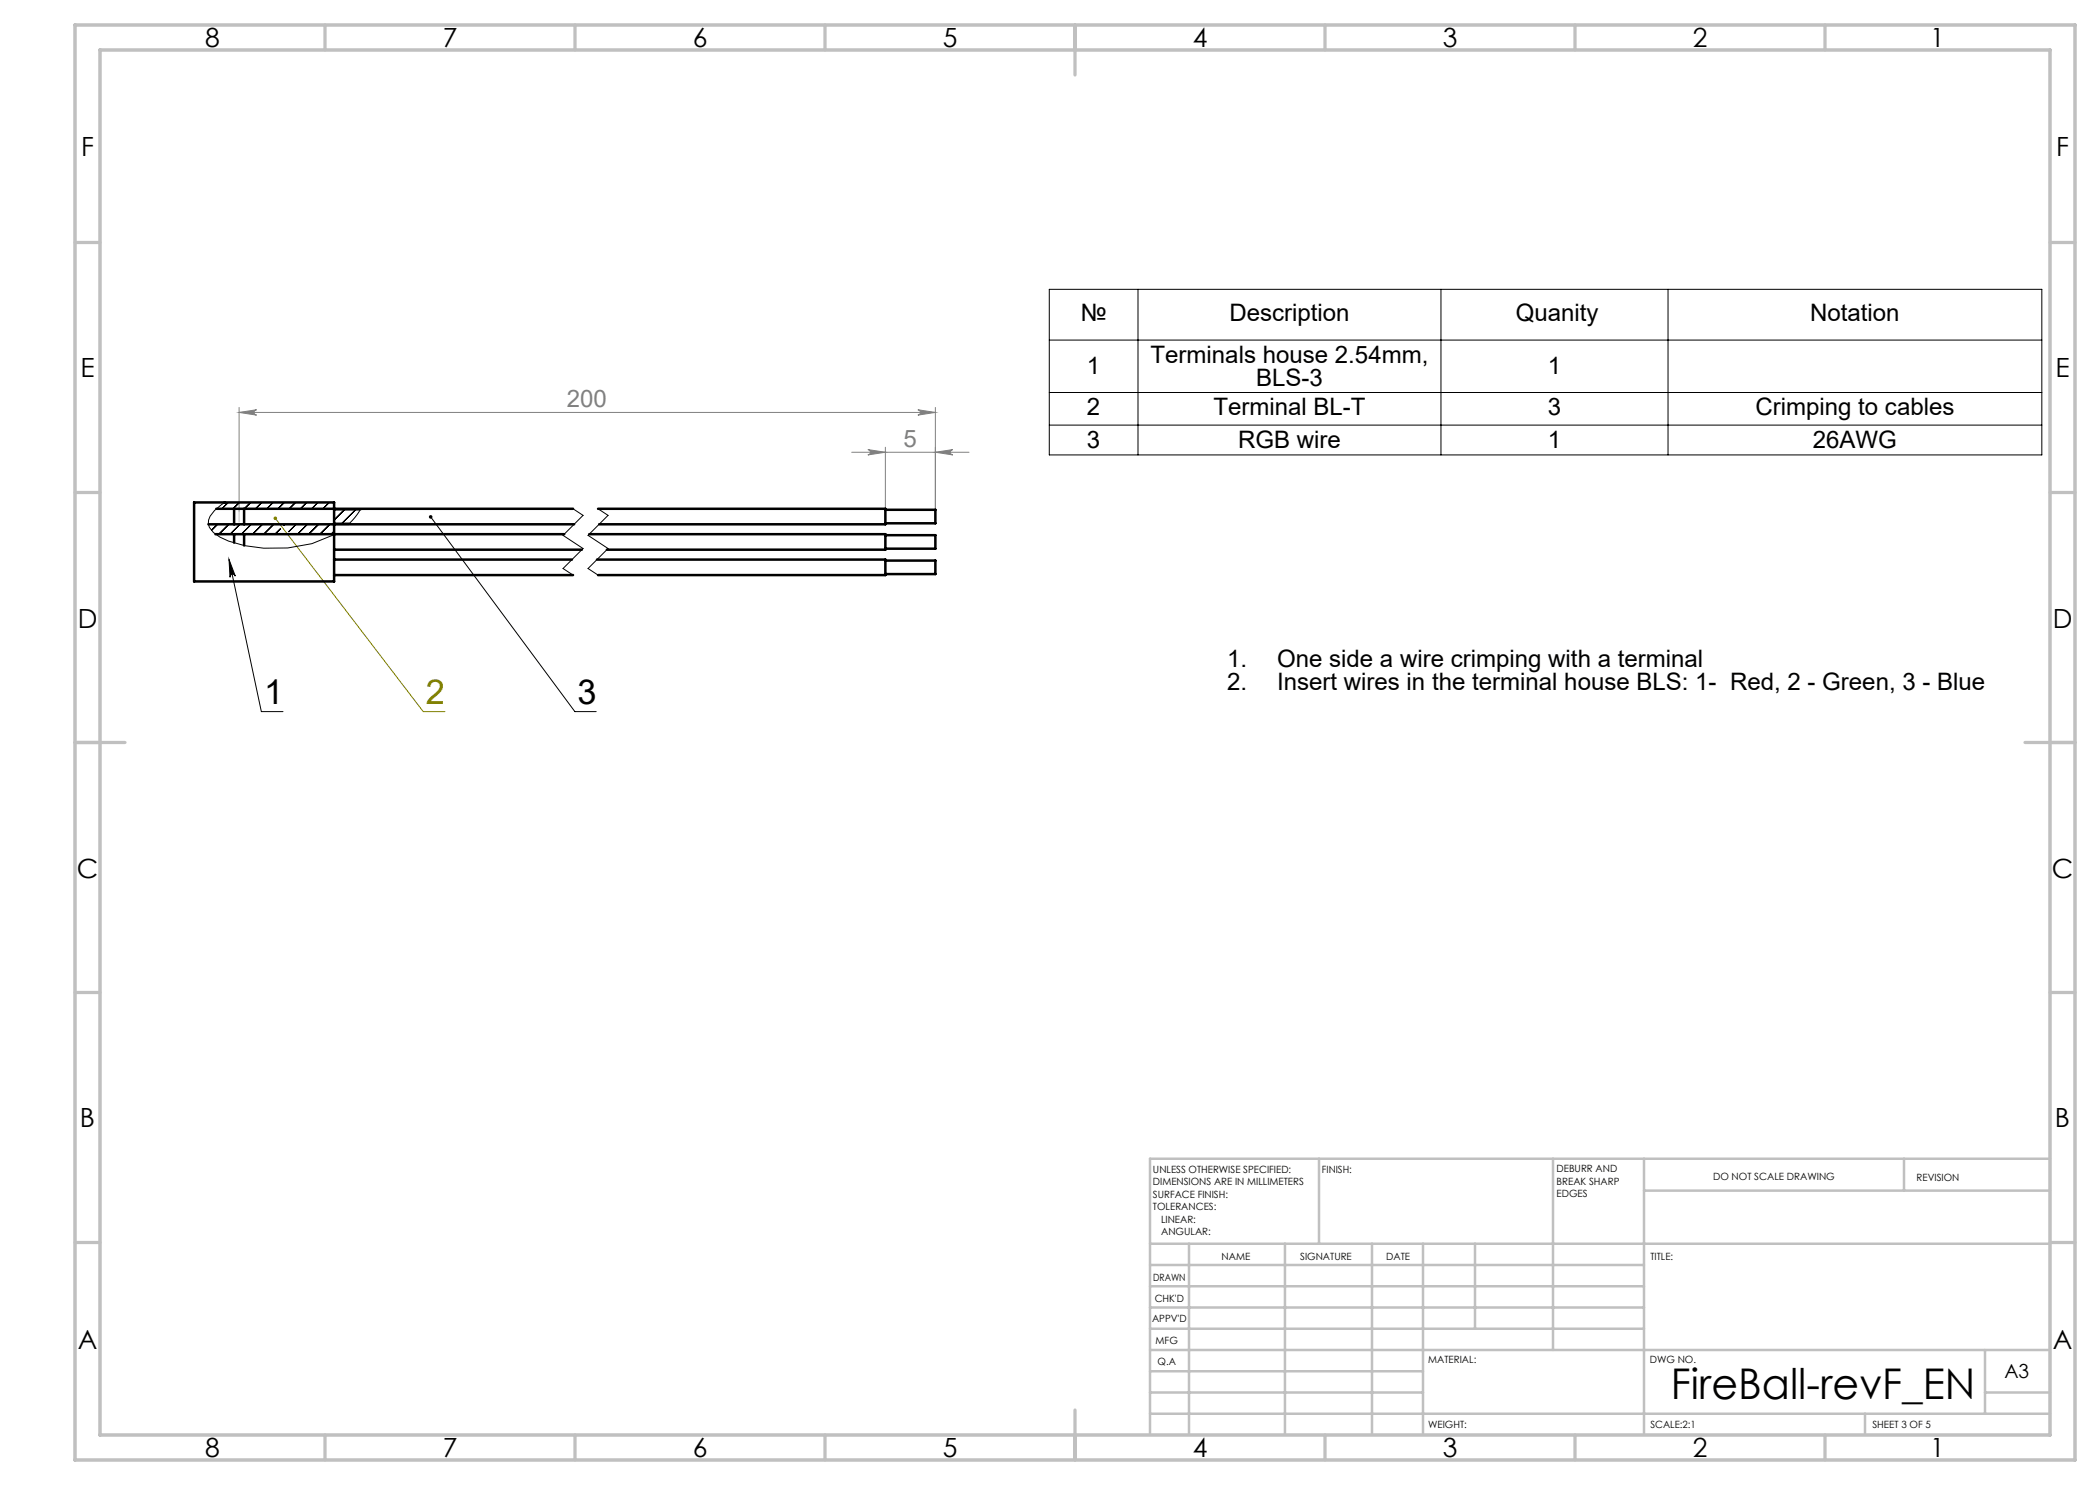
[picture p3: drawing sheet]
<svg xmlns="http://www.w3.org/2000/svg" width="420mm" height="297mm" viewBox="0 0 420 297" stroke-linecap="round" stroke-linejoin="round" font-family="sans-serif">
<path d="M209.9 57.9h198.5v33.1h-198.5zM227.6 57.9v33.1M288.2 57.9v33.1M333.6 57.9v33.1M209.9 68h198.5M209.9 78.5h198.5M209.9 85h198.5M45.8 111.9l1.3 3.3a.54 .54 0 0 0-.7-.4 .54 .54 0 0 0-.4 .7zM45.8 111.9l6.5 30.4h4.3M86.1 103.4l28.9 38.9h4.2M114.6 101.8l2 1.3-4 4 4 2.6-4 4 2 1.3M119.6 101.8l2 1.3-4 4 4 2.6-4 4 2 1.3" fill="none" stroke="#000" stroke-width=".2"/>
<path d="M47.8 81.5v20.8M47.8 82.5h139.3M47.8 82.5l3.5-.6a.54 .54 0 0 0-.5 .6 .54 .54 0 0 0 .5 .5zM170.3 90.5h23.5M173.6 89.9l3.5 .6-3.5 .5a.54 .54 0 0 0 .5-.5 .54 .54 0 0 0-.5-.6zM177.1 89.5v12.2M183.6 81.9l3.5 .6-3.5 .5a.54 .54 0 0 0 .5-.5 .54 .54 0 0 0-.5-.6zM187.1 81.5v20.4M187.1 90.5l3.5-.6a.54 .54 0 0 0-.5 .6 .54 .54 0 0 0 .5 .5z" fill="none" stroke="#808080" stroke-width=".2"/>
<path d="M55.1 103.7l29.5 38.6h4.4" fill="none" stroke="#808000" stroke-width=".2"/>
<g fill="none" stroke="#c0c0c0" stroke-width=".65">
<path d="M65 5v5M115 5v5M165 5v5M215 5v10M265 5v5M315 5v5M365 5v5M15 48.5h5M410 48.5h5M15 98.5h5M410 98.5h5M15 148.5h10"/>
<path d="M405 148.5h10M15 198.5h5M410 198.5h5M15 248.5h5M410 248.5h5M65 287v5M115 287v5M165 287v5M215 282v10M265 287v5M315 287v5M365 287v5"/>
</g>
<g fill="none" stroke="#c0c0c0" stroke-width=".5">
<path d="M263.8 231.8v17M310.6 231.8v38.2M328.8 231.8v55.2M328.8 238.1h81.2M380.8 231.8v6.3M410 231.8h-180v55.2M230 248.8h180M230 257.3h98.8M230 253h98.8M237.8 248.8v38.2M257 248.8v38.2M274.4 248.8v38.2"/>
<path d="M284.6 248.8v38.2M295 248.8v17M230 265.8h98.8M230 261.5h98.8M230 278.5h54.6M230 274.3h54.6M230 270h180M397 278.5h13M397 270v12.8M230 282.8h180M373 282.8v4.2"/>
</g>
<path d="M15 5h400v287h-400zM20 10h390v277h-390z" fill="none" stroke="#c0c0c0" stroke-width=".7"/>
<path d="M47.8 102.3v2.1" fill="none" stroke="#c0c0c0" stroke-width=".2" stroke-dasharray="15.2 1.3 1.3 1.3"/>
<path d="M45.8 111.9l1.3 3.3a.54 .54 0 0 0-.7-.4 .54 .54 0 0 0-.4 .7zM85.9 103.2a.36 .36 0 0 0 .1 .5 .36 .36 0 0 0 .5-.4 .36 .36 0 0 0-.6-.2l.2 .3z" fill="#000"/>
<path d="M54.8 103.4l.3 .3-.2-.3a.36 .36 0 0 1 .5 .2 .36 .36 0 0 1-.4 .4 .36 .36 0 0 1-.2-.6z" fill="#808000"/>
<g fill="#808080">
<path d="M187.1 90.5l3.5-.6a.54 .54 0 0 0-.5 .6 .54 .54 0 0 0 .5 .5zM173.6 89.9l3.5 .6-3.5 .5a.54 .54 0 0 0 .5-.5 .54 .54 0 0 0-.5-.6z"/>
<path d="M47.8 82.5l3.5-.6a.54 .54 0 0 0-.5 .6 .54 .54 0 0 0 .5 .5zM183.6 81.9l3.5 .6-3.5 .5a.54 .54 0 0 0 .5-.5 .54 .54 0 0 0-.5-.6z"/>
</g>
<g fill="none" stroke="#000" stroke-width=".2">
<path d="M43.5 104.9l-1.2 1.2M44.9 100.5a7 7 0 0 0-3.2 3.5v.8l.2 .7 .8 1 1.3 .9a26.9 26.9 0 0 0 22.8-.5M45.6 100.5l-1.2 1.3M45.8 104.9l-2 1.9M47.9 100.5l-1.3 1.3M48 104.9l-2 1.9M50.1 100.5l-1.2 1.3M50.3 104.9l-2 1.9M52.4 100.5l-1.3 1.3M52.5 104.9l-2 1.9M54.6 100.5l-1.2 1.3M54.7 104.9l-1.9 1.9"/>
<path d="M56.1 105.8l-1.1 1M56.9 100.5l-1.3 1.3M57 104.9l-.2 .2M59.1 100.5l-1.3 1.3M59.2 104.9l-1.4 1.4M61.4 100.5l-1.3 1.3M61.5 104.9l-2 1.9M63.6 100.5l-1.3 1.3M63.7 104.9l-2 1.9M65.8 100.5l-1.2 1.3M66 104.9l-2 1.9M66.8 106.2l-.6 .6"/>
<path d="M69 101.9l-2.2 2.1M71.2 101.9l-2.9 2.9M72.1 101.9l-1.1 1.6-1.2 1.3"/>
</g>
<g fill="none" stroke="#000" stroke-width=".5">
<path d="M41.7 104.9h73.1M43.1 106.8h69.7M43.3 101.8h71.3M46.8 101.8v3.1M46.8 106.8v1.7M48.8 101.8v3.1M48.8 106.8v2.3M66.8 101.9v-1.4h-28v15.8h28v-9.4M66.8 109.9h49.6M66.8 111.9h47.6M66.8 115h47.8M66.8 101.9v4.9"/>
<path d="M66.8 104.8h3M66.8 101.9h5.3M117.8 106.8h59.3v3.1h-55.7M119.4 111.9h57.7v3.1h-57.5M119.6 101.8h57.5v3.1h-57.3M177.1 102h10v2.7h-10M177.1 107h10v2.7h-10M177.1 112.1h10v2.7h-10"/>
</g>
<text font-size="8.5" x="334.2" y="279.7">FireBall-revF_EN</text>
<g font-size="6.9">
<text x="52.8" y="140.8">1</text>
<text x="115.5" y="140.8">3</text>
</g>
<text font-size="6.9" fill="#808000" x="85.2" y="140.8">2</text>
<g font-size="5.3">
<text x="41" y="9.5">8</text>
<text x="88.5" y="9.5">7</text>
<text x="138.5" y="9.5">6</text>
<text x="188.5" y="9.5">5</text>
<text x="238.5" y="9.5">4</text>
<text x="288.5" y="9.5">3</text>
<text x="338.5" y="9.5">2</text>
<text x="386" y="9.5">1</text>
<text x="16.2" y="31.3">F</text>
<text x="411.2" y="31.3">F</text>
<text x="16.1" y="75.5">E</text>
<text x="411.1" y="75.5">E</text>
<text x="15.5" y="125.5">D</text>
<text x="410.5" y="125.5">D</text>
<text x="15.4" y="175.5">C</text>
<text x="410.4" y="175.5">C</text>
<text x="16" y="225.5">B</text>
<text x="411" y="225.5">B</text>
<text x="15.5" y="269.8">A</text>
<text x="410.5" y="269.8">A</text>
<text x="41" y="291.5">8</text>
<text x="88.5" y="291.5">7</text>
<text x="138.5" y="291.5">6</text>
<text x="188.5" y="291.5">5</text>
<text x="238.5" y="291.5">4</text>
<text x="288.5" y="291.5">3</text>
<text x="338.5" y="291.5">2</text>
<text x="386" y="291.5">1</text>
</g>
<g font-size="4.8">
<text x="216.1" y="64.1">№</text>
<text x="245.9" y="64.1">Description</text>
<text x="303.2" y="64.1">Quanity</text>
<text x="362" y="64.1">Notation</text>
<text x="217.4" y="74.9">1</text>
<text x="230.1" y="72.6">Terminals house 2.54mm,</text>
<text x="251.2" y="77.1">BLS-3</text>
<text x="309.6" y="74.9">1</text>
<text x="217.4" y="82.9">2</text>
<text x="242.7" y="82.9">Terminal BL-T</text>
<text x="309.6" y="82.9">3</text>
<text x="351.1" y="82.9">Crimping to cables</text>
<text x="217.4" y="89.6">3</text>
<text x="247.6" y="89.6">RGB wire</text>
<text x="309.6" y="89.6">1</text>
<text x="362.6" y="89.6">26AWG</text>
<text x="245.4" y="133.4">1.</text>
<text x="245.4" y="137.9">2.</text>
<text x="255.4" y="133.4">One side a wire crimping with a terminal</text>
<text x="255.4" y="137.9">Insert wires in the terminal house BLS: 1- Red, 2 - Green, 3 - Blue</text>
</g>
<g font-size="4.8" fill="#808080">
<text x="113.4" y="81.4">200</text>
<text x="180.7" y="89.4">5</text>
</g>
<text font-size="3.9" x="400.9" y="275.5">A3</text>
<g font-size="2">
<text x="230.6" y="234.6">UNLESS OTHERWISE SPECIFIED:</text>
<text x="230.6" y="237.1">DIMENSIONS ARE IN MILLIMETERS</text>
<text x="230.6" y="239.6">SURFACE FINISH:</text>
<text x="264.4" y="234.6">FINISH:</text>
<text x="311.3" y="234.5">DEBURR AND</text>
<text x="311.3" y="237">BREAK SHARP</text>
<text x="311.3" y="239.5">EDGES</text>
<text x="342.6" y="236">DO NOT SCALE DRAWING</text>
<text x="383.3" y="236.2">REVISION</text>
<text x="230.6" y="242.1">TOLERANCES:</text>
<text x="232.2" y="244.6">LINEAR:</text>
<text x="232.2" y="247.1">ANGULAR:</text>
<text x="244.3" y="252">NAME</text>
<text x="260" y="251.9">SIGNATURE</text>
<text x="277.2" y="251.9">DATE</text>
<text x="330.1" y="251.9">TITLE:</text>
<text x="230.6" y="256.1">DRAWN</text>
<text x="230.9" y="260.3">CHK'D</text>
<text x="230.4" y="264.4">APPV'D</text>
<text x="231.1" y="268.8">MFG</text>
<text x="231.5" y="273">Q.A</text>
<text x="285.6" y="272.5">MATERIAL:</text>
<text x="330" y="272.5">DWG NO.</text>
<text x="285.6" y="285.5">WEIGHT:</text>
<text x="330.1" y="285.6">SCALE:2:1</text>
<text x="374.5" y="285.6">SHEET 3 OF 5</text>
</g>
</svg>
